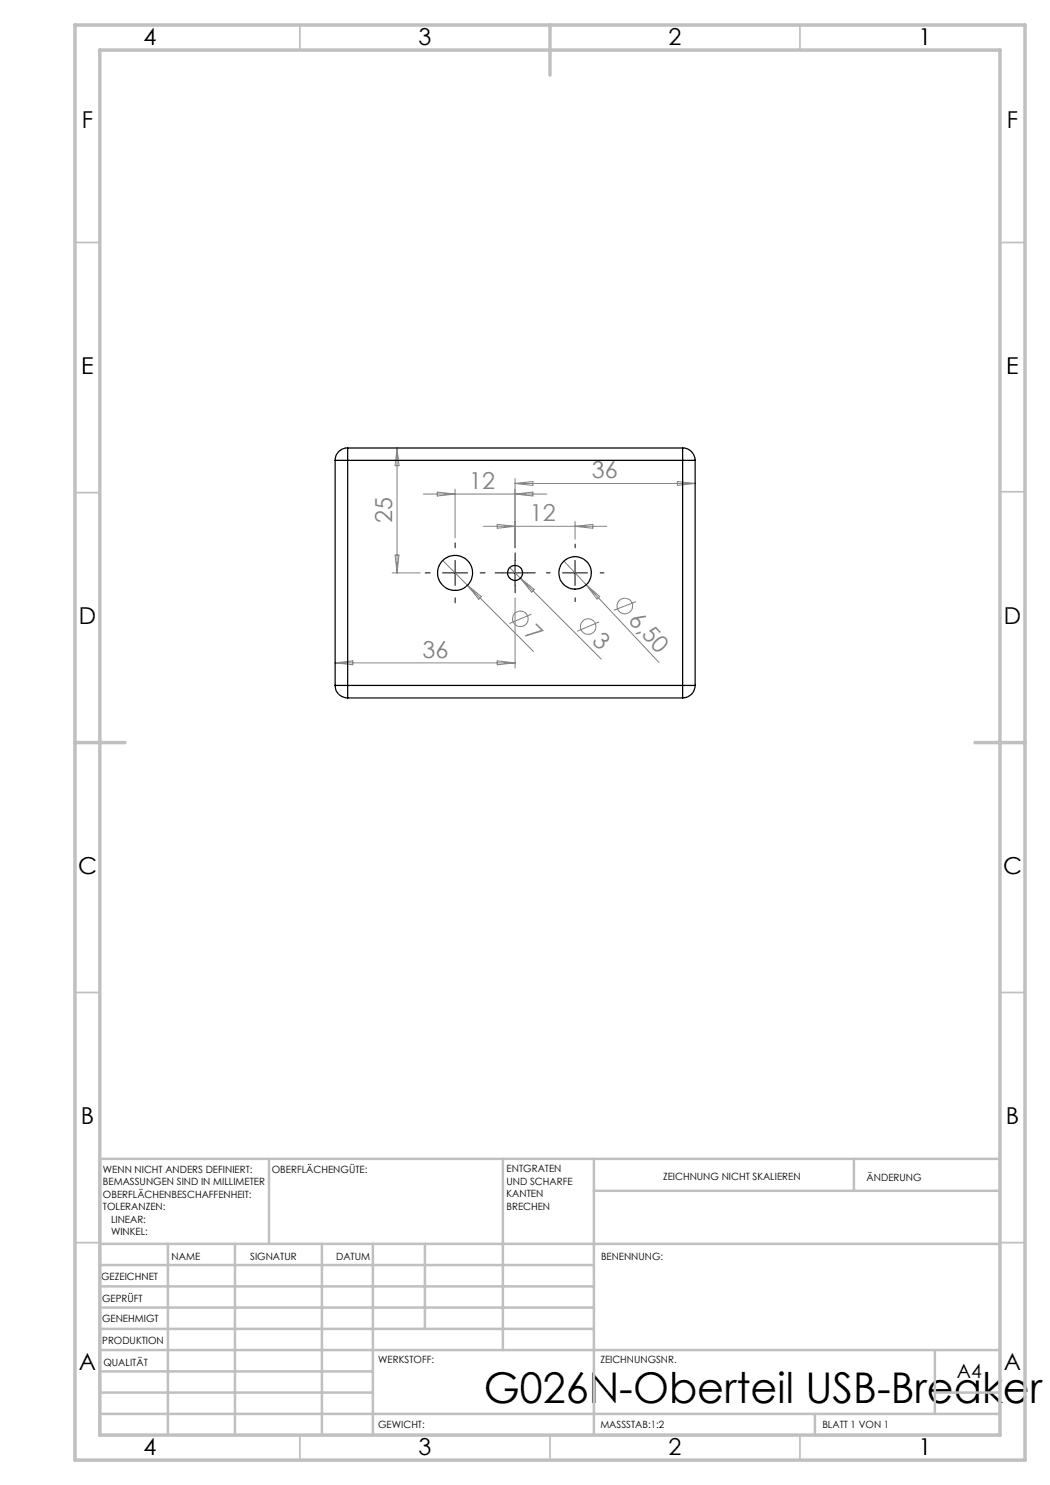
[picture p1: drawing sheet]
<svg xmlns="http://www.w3.org/2000/svg" width="210mm" height="297mm" viewBox="0 0 210 297" stroke-linecap="round" stroke-linejoin="round" font-family="sans-serif">
<g fill="none" stroke="#808080" stroke-width=".2">
<path d="M79.4 89.6v25M79.4 89.6l.4 3.5h-.8zM84.7 98.8h24.7M87.5 98.4l3.5 .4-3.5 .4zM91 97.8v9.8M103 98.8l3.6-.4v.8zM103 95.7v13.9M103 96.7l3.6-.4v.8zM103 96.7h36M135.5 96.3l3.5 .4-3.5 .4zM78.4 114.6h5.6M79 111h.8l-.4 3.6z"/>
<path d="M88.5 112.1l5 4.9M93.5 117l13.2 13.3M93.5 117l2.8 2.3-.6 .5zM96.7 105.3h24.7M99.4 104.9l3.6 .4-3.6 .4zM102 113.5l18.3 18.3M103 119.6v14M104.1 115.6l2.8 2.3-.6 .5zM112.8 112.2l4.4 4.7M115 104.3v3.5M115 105.3l3.6-.4v.8zM117.2 116.9l14.6 15.6"/>
<path d="M117.2 116.9l2.7 2.4-.5 .5zM67 132.6h36M67 132.6l3.6-.4v.8zM99.4 132.2l3.6 .4-3.6 .4zM106.3 122.8l-4.4 1.9M119.8 124.4l-4.4 1.9M127.2 120.3l-4.5 1.8"/>
<circle cx="104.1" cy="123.8" r="1.56"/>
<circle cx="117.6" cy="125.3" r="1.57"/>
<circle cx="125" cy="121.2" r="1.56"/>
</g>
<path d="M86 114.6h-1M91 109.6v-1M91 119.6v1M96 114.6h1M100.5 114.6h-1.5M103 112.1v-1.5M103 117.1v1.5M105.5 114.6h1.5M110 114.6h-.7M115 109.6v-.8M115 119.6v.7M120 114.6h.8" fill="none" stroke="#000" stroke-width=".2" stroke-dasharray="15.2 1.3 1.3 1.3"/>
<path d="M88.5 114.6h5M91 112.1v5M100.5 114.6h5M103 112.1v5M112.5 114.6h5M115 112.1v5" fill="none" stroke="#000" stroke-width=".2"/>
<g fill="none" stroke="#c0c0c0" stroke-width=".35">
<path d="M60 5v5M160 5v5M15 48.5h5M200 48.5h5M15 98.5h5M200 98.4h5M15 198.5h5M200 198.5h5M15 248.5h5M200 248.5h5M60 287v5M110 287v5"/>
<path d="M160 287v5"/>
</g>
<g fill="none" stroke="#c0c0c0" stroke-width=".5">
<path d="M53.8 231.8v17M100.6 231.8v38.2M118.8 231.8v55.2M118.8 238.2h81.2M170.8 231.8v6.4M200 231.8h-180v55.2M20 248.8h180M20 257.3h98.8M20 253h98.8M33.6 248.8v38.2M47 248.8v38.2M64.4 248.8v38.2"/>
<path d="M74.6 248.8v38.2M85 248.8v17M20 265.8h98.8M20 261.5h98.8M20 278.5h54.6M20 274.3h54.6M20 270h180M187 278.5h13M187 270v12.8M20 282.8h180M163 282.8v4.2"/>
</g>
<path d="M15 5h190v287h-190zM20 10h180v277h-180zM110 5v10M15 148.5h10M195 148.5h10" fill="none" stroke="#c0c0c0" stroke-width=".7"/>
<g fill="none" stroke="#000" stroke-width=".25">
<path d="M67 92.1h2.5M67 92.1v45M69.5 89.6a2.41 2.41 0 0 0-2.5 2.5M69.5 89.6v2.5M69.5 92.1v45M69.5 92.1h67M69.5 89.6h67M136.5 89.6v2.5M136.5 89.6a2.47 2.47 0 0 1 2.5 2.5M136.5 92.1h2.5M136.5 92.1v45M139 92.1v45"/>
<path d="M67 137.1h2.5M67 137.1a2.47 2.47 0 0 0 2.5 2.5M69.5 137.1v2.5M69.5 139.6h67M69.5 137.1h67M136.5 137.1v2.5M136.5 137.1h2.5M139 137.1a2.53 2.53 0 0 1-2.5 2.5"/>
<circle cx="91" cy="114.6" r="3.5"/>
<circle cx="103" cy="114.6" r="1.51"/>
<circle cx="115" cy="114.6" r="3.3"/>
</g>
<text font-size="8.5" x="96.8" y="280.6">G026N-Oberteil USB-Breaker</text>
<g font-size="4.7">
<text x="28.7" y="9">4</text>
<text x="83.7" y="9">3</text>
<text x="133.7" y="9">2</text>
<text x="183.7" y="9">1</text>
<text x="16.4" y="25.5">F</text>
<text x="201.4" y="25.5">F</text>
<text x="16.2" y="74.8">E</text>
<text x="201.2" y="74.8">E</text>
<text x="15.8" y="124.8">D</text>
<text x="200.8" y="124.8">D</text>
<text x="15.6" y="174.8">C</text>
<text x="200.6" y="174.8">C</text>
<text x="16.2" y="224.8">B</text>
<text x="201.2" y="224.8">B</text>
<text x="15.8" y="274">A</text>
<text x="200.8" y="274">A</text>
<text x="28.7" y="291">4</text>
<text x="83.7" y="291">3</text>
<text x="133.7" y="291">2</text>
<text x="183.7" y="291">1</text>
</g>
<g font-size="4.7" fill="#808080">
<text x="118.4" y="95.7">36</text>
<text x="93.9" y="97.8">12</text>
<text x="78.4" y="104.5" transform="rotate(-90 78.4 104.5)">25</text>
<text x="106" y="104.2">12</text>
<text x="125.5" y="124.2" transform="rotate(47 125.5 124.2)">6,50</text>
<text x="84.5" y="131.6">36</text>
<text x="104.7" y="126.8" transform="rotate(45 104.7 126.8)">7</text>
<text x="118.3" y="128.3" transform="rotate(45 118.3 128.3)">3</text>
</g>
<text font-size="3.9" x="191.4" y="275.6">A4</text>
<g font-size="2">
<text x="20.6" y="234.6">WENN NICHT ANDERS DEFINIERT:</text>
<text x="20.6" y="237.1">BEMASSUNGEN SIND IN MILLIMETER</text>
<text x="20.6" y="239.6">OBERFLÄCHENBESCHAFFENHEIT:</text>
<text x="54.4" y="234.6">OBERFLÄCHENGÜTE:</text>
<text x="101.3" y="234.5">ENTGRATEN</text>
<text x="101.3" y="237">UND SCHARFE</text>
<text x="101.3" y="239.5">KANTEN</text>
<text x="132.6" y="236">ZEICHNUNG NICHT SKALIEREN</text>
<text x="173.3" y="236.2">ÄNDERUNG</text>
<text x="20.6" y="242.1">TOLERANZEN:</text>
<text x="22.2" y="244.6">LINEAR:</text>
<text x="101.3" y="242">BRECHEN</text>
<text x="22.2" y="247.1">WINKEL:</text>
<text x="34.3" y="252">NAME</text>
<text x="50" y="251.9">SIGNATUR</text>
<text x="67.2" y="251.9">DATUM</text>
<text x="120.2" y="251.9">BENENNUNG:</text>
<text x="20.2" y="256.1">GEZEICHNET</text>
<text x="20.4" y="260.3">GEPRÜFT</text>
<text x="20.4" y="264.4">GENEHMIGT</text>
<text x="20.5" y="268.8">PRODUKTION</text>
<text x="20.7" y="273.1">QUALITÄT</text>
<text x="75.6" y="272.5">WERKSTOFF:</text>
<text x="120.1" y="272.5">ZEICHNUNGSNR.</text>
<text x="75.6" y="285.5">GEWICHT:</text>
<text x="120.1" y="285.6">MASSSTAB:1:2</text>
<text x="164.5" y="285.6">BLATT 1 VON 1</text>
</g>
</svg>
